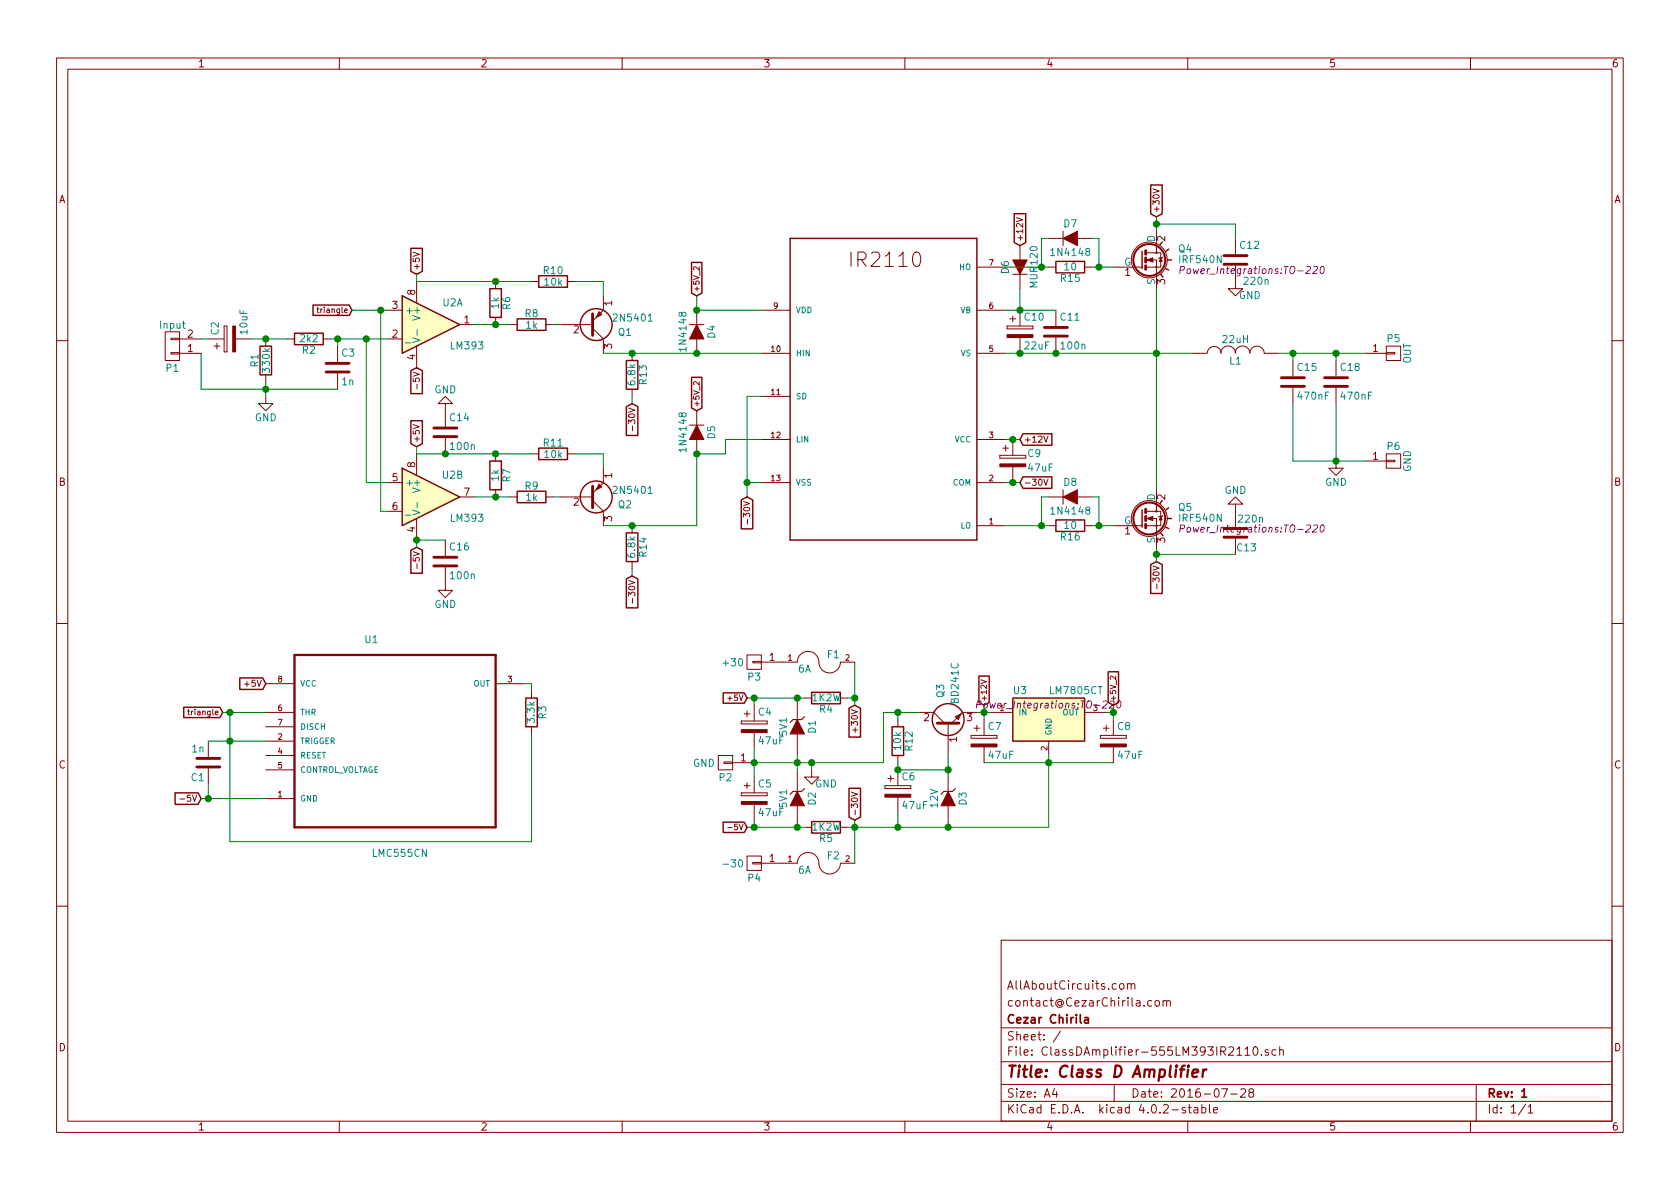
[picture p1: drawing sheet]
EESchema Schematic File Version 2
LIBS:ClassDAmplifier-555LM393IR2110-rescue
LIBS:power
LIBS:device
LIBS:transistors
LIBS:conn
LIBS:linear
LIBS:regul
LIBS:74xx
LIBS:cmos4000
LIBS:adc-dac
LIBS:memory
LIBS:xilinx
LIBS:microcontrollers
LIBS:dsp
LIBS:microchip
LIBS:analog_switches
LIBS:motorola
LIBS:texas
LIBS:intel
LIBS:audio
LIBS:interface
LIBS:digital-audio
LIBS:philips
LIBS:display
LIBS:cypress
LIBS:siliconi
LIBS:opto
LIBS:atmel
LIBS:contrib
LIBS:valves
LIBS:IR2110
LIBS:LM555CN
LIBS:ClassDAmplifier-555LM393IR2110-cache
EELAYER 25 0
EELAYER END
$Descr A4 11693 8268
encoding utf-8
Sheet 1 1
Title "Class D Amplifier"
Date "2016-07-28"
Rev "1"
Comp "Cezar Chirila"
Comment1 "contact@CezarChirila.com"
Comment2 "AllAboutCircuits.com"
Comment3 ""
Comment4 ""
$EndDescr
$Comp
L LM393 U2
U 1 1
P 3000 2250
F 0 "U2" H 3150 2400 50  0000 C CNN
F 1 "LM393" H 3250 2100 50  0000 C CNN
F 2 "Housings_DIP:DIP-8_W7.62mm_LongPads" H 3000 2250 50  0001 C CNN
F 3 "" H 3000 2250 50  0000 C CNN
	1    3000 2250
	1    0    0    -1  
$EndComp
$Comp
L LM393 U2
U 2 1
P 3000 3450
F 0 "U2" H 3150 3600 50  0000 C CNN
F 1 "LM393" H 3250 3300 50  0000 C CNN
F 2 "Housings_DIP:DIP-8_W7.62mm_LongPads" H 3000 3450 50  0001 C CNN
F 3 "" H 3000 3450 50  0000 C CNN
	2    3000 3450
	1    0    0    -1  
$EndComp
$Comp
L IRF540N Q4
U 1 1
P 7950 1800
F 0 "Q4" H 8200 1875 50  0000 L CNN
F 1 "IRF540N" H 8200 1800 50  0000 L CNN
F 2 "Power_Integrations:TO-220" H 8200 1725 50  0000 L CIN
F 3 "" H 7950 1800 50  0000 L CNN
	1    7950 1800
	1    0    0    -1  
$EndComp
$Comp
L IR2110 U4
U 1 1
P 6200 2650
F 0 "U4" H 6200 2650 50  0001 L CNN
F 1 "IR2110" H 6200 2650 50  0001 L CNN
F 2 "Housings_DIP:DIP-14_W7.62mm_LongPads" H 6200 2650 50  0001 L CNN
F 3 "" H 6200 2650 60  0000 C CNN
	1    6200 2650
	1    0    0    -1  
$EndComp
Text GLabel 2900 3100 1    43   Input ~ 0
+5V
Text GLabel 2900 1900 1    43   Input ~ 0
+5V
Text GLabel 2900 3800 3    43   Input ~ 0
-5V
Text GLabel 2900 2550 3    43   Input ~ 0
-5V
Text GLabel 2450 2150 0    39   Input ~ 0
triangle
$Comp
L C C3
U 1 1
P 2350 2550
F 0 "C3" H 2375 2650 50  0000 L CNN
F 1 "1n" H 2375 2450 50  0000 L CNN
F 2 "Capacitors_ThroughHole:C_Rect_L7_W2_P5" H 2388 2400 50  0001 C CNN
F 3 "" H 2350 2550 50  0000 C CNN
	1    2350 2550
	1    0    0    -1  
$EndComp
$Comp
L R R2
U 1 1
P 2150 2350
F 0 "R2" V 2230 2350 50  0000 C CNN
F 1 "2k2" V 2150 2350 50  0000 C CNN
F 2 "Resistors_ThroughHole:Resistor_Horizontal_RM10mm" V 2080 2350 50  0001 C CNN
F 3 "" H 2150 2350 50  0000 C CNN
	1    2150 2350
	0    1    1    0   
$EndComp
$Comp
L R R1
U 1 1
P 1850 2500
F 0 "R1" V 1930 2500 50  0000 C CNN
F 1 "330k" V 1850 2500 50  0000 C CNN
F 2 "Resistors_ThroughHole:Resistor_Horizontal_RM10mm" V 1780 2500 50  0001 C CNN
F 3 "" H 1850 2500 50  0000 C CNN
	1    1850 2500
	-1   0    0    1   
$EndComp
$Comp
L CP C2
U 1 1
P 1600 2350
F 0 "C2" H 1625 2450 50  0000 L CNN
F 1 "10uF" H 1625 2250 50  0000 L CNN
F 2 "Capacitors_ThroughHole:C_Radial_D5_L11_P2" H 1638 2200 50  0001 C CNN
F 3 "" H 1600 2350 50  0000 C CNN
	1    1600 2350
	0    -1   -1   0   
$EndComp
$Comp
L GND #PWR1
U 1 1
P 1850 2750
F 0 "#PWR1" H 1850 2500 50  0001 C CNN
F 1 "GND" H 1850 2600 50  0000 C CNN
F 2 "" H 1850 2750 50  0000 C CNN
F 3 "" H 1850 2750 50  0000 C CNN
	1    1850 2750
	1    0    0    -1  
$EndComp
$Comp
L CONN_01X02 P1
U 1 1
P 1200 2400
F 0 "P1" H 1200 2550 50  0000 C CNN
F 1 "Input" H 1200 2250 50  0000 C CNN
F 2 "Connect:PINHEAD1-2" H 1200 2400 50  0001 C CNN
F 3 "" H 1200 2400 50  0000 C CNN
	1    1200 2400
	-1   0    0    1   
$EndComp
$Comp
L R R7
U 1 1
P 3450 3300
F 0 "R7" V 3530 3300 50  0000 C CNN
F 1 "1k" V 3450 3300 50  0000 C CNN
F 2 "Resistors_ThroughHole:Resistor_Horizontal_RM10mm" V 3380 3300 50  0001 C CNN
F 3 "" H 3450 3300 50  0000 C CNN
	1    3450 3300
	1    0    0    -1  
$EndComp
$Comp
L R R9
U 1 1
P 3700 3450
F 0 "R9" V 3780 3450 50  0000 C CNN
F 1 "1k" V 3700 3450 50  0000 C CNN
F 2 "Resistors_ThroughHole:Resistor_Horizontal_RM10mm" V 3630 3450 50  0001 C CNN
F 3 "" H 3700 3450 50  0000 C CNN
	1    3700 3450
	0    1    -1   0   
$EndComp
$Comp
L Q_PNP_EBC Q2
U 1 1
P 4100 3450
F 0 "Q2" H 4400 3500 50  0000 R CNN
F 1 "2N5401" H 4550 3400 50  0000 R CNN
F 2 "TO_SOT_Packages_THT:TO-92_Inline_Narrow_Oval" H 4300 3550 50  0001 C CNN
F 3 "" H 4100 3450 50  0000 C CNN
	1    4100 3450
	1    0    0    1   
$EndComp
$Comp
L R R11
U 1 1
P 3850 3150
F 0 "R11" V 3930 3150 50  0000 C CNN
F 1 "10k" V 3850 3150 50  0000 C CNN
F 2 "Resistors_ThroughHole:Resistor_Horizontal_RM10mm" V 3780 3150 50  0001 C CNN
F 3 "" H 3850 3150 50  0000 C CNN
	1    3850 3150
	0    1    -1   0   
$EndComp
$Comp
L R R6
U 1 1
P 3450 2100
F 0 "R6" V 3530 2100 50  0000 C CNN
F 1 "1k" V 3450 2100 50  0000 C CNN
F 2 "Resistors_ThroughHole:Resistor_Horizontal_RM10mm" V 3380 2100 50  0001 C CNN
F 3 "" H 3450 2100 50  0000 C CNN
	1    3450 2100
	1    0    0    -1  
$EndComp
$Comp
L R R8
U 1 1
P 3700 2250
F 0 "R8" V 3780 2250 50  0000 C CNN
F 1 "1k" V 3700 2250 50  0000 C CNN
F 2 "Resistors_ThroughHole:Resistor_Horizontal_RM10mm" V 3630 2250 50  0001 C CNN
F 3 "" H 3700 2250 50  0000 C CNN
	1    3700 2250
	0    1    -1   0   
$EndComp
$Comp
L Q_PNP_EBC Q1
U 1 1
P 4100 2250
F 0 "Q1" H 4400 2300 50  0000 R CNN
F 1 "2N5401" H 4550 2200 50  0000 R CNN
F 2 "TO_SOT_Packages_THT:TO-92_Inline_Narrow_Oval" H 4300 2350 50  0001 C CNN
F 3 "" H 4100 2250 50  0000 C CNN
	1    4100 2250
	1    0    0    1   
$EndComp
$Comp
L R R10
U 1 1
P 3850 1950
F 0 "R10" V 3930 1950 50  0000 C CNN
F 1 "10k" V 3850 1950 50  0000 C CNN
F 2 "Resistors_ThroughHole:Resistor_Horizontal_RM10mm" V 3780 1950 50  0001 C CNN
F 3 "" H 3850 1950 50  0000 C CNN
	1    3850 1950
	0    1    -1   0   
$EndComp
$Comp
L R R13
U 1 1
P 4400 2600
F 0 "R13" V 4480 2600 50  0000 C CNN
F 1 "6.8k" V 4400 2600 50  0000 C CNN
F 2 "Resistors_ThroughHole:Resistor_Horizontal_RM10mm" V 4330 2600 50  0001 C CNN
F 3 "" H 4400 2600 50  0000 C CNN
	1    4400 2600
	1    0    0    -1  
$EndComp
$Comp
L R R14
U 1 1
P 4400 3800
F 0 "R14" V 4480 3800 50  0000 C CNN
F 1 "6.8k" V 4400 3800 50  0000 C CNN
F 2 "Resistors_ThroughHole:Resistor_Horizontal_RM10mm" V 4330 3800 50  0001 C CNN
F 3 "" H 4400 3800 50  0000 C CNN
	1    4400 3800
	1    0    0    -1  
$EndComp
Text GLabel 4400 2800 3    43   Input ~ 0
-30V
Text GLabel 4400 4000 3    43   Input ~ 0
-30V
$Comp
L D D4
U 1 1
P 4850 2300
F 0 "D4" H 4850 2400 50  0000 C CNN
F 1 "1N4148" H 4850 2200 50  0000 C CNN
F 2 "Diodes_ThroughHole:Diode_DO-35_SOD27_Horizontal_RM10" H 4850 2300 50  0001 C CNN
F 3 "" H 4850 2300 50  0000 C CNN
	1    4850 2300
	0    1    1    0   
$EndComp
$Comp
L D D5
U 1 1
P 4850 3000
F 0 "D5" H 4850 3100 50  0000 C CNN
F 1 "1N4148" H 4850 2900 50  0000 C CNN
F 2 "Diodes_ThroughHole:Diode_DO-35_SOD27_Horizontal_RM10" H 4850 3000 50  0001 C CNN
F 3 "" H 4850 3000 50  0000 C CNN
	1    4850 3000
	0    1    1    0   
$EndComp
Text GLabel 4850 2050 1    39   Input ~ 0
+5V_2
Text GLabel 4850 2850 1    39   Input ~ 0
+5V_2
Text GLabel 5200 3450 3    43   Input ~ 0
-30V
$Comp
L R R15
U 1 1
P 7450 1850
F 0 "R15" V 7530 1850 50  0000 C CNN
F 1 "10" V 7450 1850 50  0000 C CNN
F 2 "Resistors_ThroughHole:Resistor_Horizontal_RM10mm" V 7380 1850 50  0001 C CNN
F 3 "" H 7450 1850 50  0000 C CNN
	1    7450 1850
	0    1    1    0   
$EndComp
$Comp
L D D7
U 1 1
P 7450 1650
F 0 "D7" H 7450 1750 50  0000 C CNN
F 1 "1N4148" H 7450 1550 50  0000 C CNN
F 2 "Diodes_ThroughHole:Diode_DO-35_SOD27_Horizontal_RM10" H 7450 1650 50  0001 C CNN
F 3 "" H 7450 1650 50  0000 C CNN
	1    7450 1650
	1    0    0    -1  
$EndComp
$Comp
L IRF540N Q5
U 1 1
P 7950 3600
F 0 "Q5" H 8200 3675 50  0000 L CNN
F 1 "IRF540N" H 8200 3600 50  0000 L CNN
F 2 "Power_Integrations:TO-220" H 8200 3525 50  0000 L CIN
F 3 "" H 7950 3600 50  0000 L CNN
	1    7950 3600
	1    0    0    -1  
$EndComp
$Comp
L R R16
U 1 1
P 7450 3650
F 0 "R16" V 7530 3650 50  0000 C CNN
F 1 "10" V 7450 3650 50  0000 C CNN
F 2 "Resistors_ThroughHole:Resistor_Horizontal_RM10mm" V 7380 3650 50  0001 C CNN
F 3 "" H 7450 3650 50  0000 C CNN
	1    7450 3650
	0    1    1    0   
$EndComp
$Comp
L D D8
U 1 1
P 7450 3450
F 0 "D8" H 7450 3550 50  0000 C CNN
F 1 "1N4148" H 7450 3350 50  0000 C CNN
F 2 "Diodes_ThroughHole:Diode_DO-35_SOD27_Horizontal_RM10" H 7450 3450 50  0001 C CNN
F 3 "" H 7450 3450 50  0000 C CNN
	1    7450 3450
	1    0    0    -1  
$EndComp
Text GLabel 8050 3900 3    43   Input ~ 0
-30V
Text GLabel 7100 3350 2    43   Input ~ 0
-30V
Text GLabel 7100 3050 2    43   Input ~ 0
+12V
$Comp
L CP C10
U 1 1
P 7100 2300
F 0 "C10" H 7125 2400 50  0000 L CNN
F 1 "22uF" H 7125 2200 50  0000 L CNN
F 2 "Capacitors_ThroughHole:C_Radial_D5_L11_P2" H 7138 2150 50  0001 C CNN
F 3 "" H 7100 2300 50  0000 C CNN
	1    7100 2300
	1    0    0    -1  
$EndComp
$Comp
L D D6
U 1 1
P 7100 1850
F 0 "D6" H 7100 1950 50  0000 C CNN
F 1 "MUR120" H 7100 1750 50  0000 C CNN
F 2 "Diodes_ThroughHole:Diode_DO-41_SOD81_Horizontal_RM10" H 7100 1850 50  0001 C CNN
F 3 "" H 7100 1850 50  0000 C CNN
	1    7100 1850
	0    -1   -1   0   
$EndComp
$Comp
L C C11
U 1 1
P 7350 2300
F 0 "C11" H 7375 2400 50  0000 L CNN
F 1 "100n" H 7375 2200 50  0000 L CNN
F 2 "Capacitors_ThroughHole:C_Disc_D12_P7.75" H 7388 2150 50  0001 C CNN
F 3 "" H 7350 2300 50  0000 C CNN
	1    7350 2300
	1    0    0    -1  
$EndComp
Text GLabel 7100 1700 1    43   Input ~ 0
+12V
Text GLabel 8050 1500 1    43   Input ~ 0
+30V
$Comp
L INDUCTOR L1
U 1 1
P 8600 2450
F 0 "L1" V 8550 2450 50  0000 C CNN
F 1 "22uH" V 8700 2450 50  0000 C CNN
F 2 ".pretty:Inductor_T106-2" H 8600 2450 50  0001 C CNN
F 3 "" H 8600 2450 50  0000 C CNN
	1    8600 2450
	0    -1   -1   0   
$EndComp
$Comp
L C C15
U 1 1
P 9000 2650
F 0 "C15" H 9025 2750 50  0000 L CNN
F 1 "470nF" H 9025 2550 50  0000 L CNN
F 2 "Capacitors_ThroughHole:C_Rect_L18_W11_H19_P15" H 9038 2500 50  0001 C CNN
F 3 "" H 9000 2650 50  0000 C CNN
	1    9000 2650
	1    0    0    -1  
$EndComp
$Comp
L GND #PWR7
U 1 1
P 9300 3200
F 0 "#PWR7" H 9300 2950 50  0001 C CNN
F 1 "GND" H 9300 3050 50  0000 C CNN
F 2 "" H 9300 3200 50  0000 C CNN
F 3 "" H 9300 3200 50  0000 C CNN
	1    9300 3200
	1    0    0    -1  
$EndComp
Text GLabel 1850 4750 0    43   Input ~ 0
+5V
Text GLabel 1400 5550 0    43   Input ~ 0
-5V
$Comp
L R R3
U 1 1
P 3700 4950
F 0 "R3" V 3780 4950 50  0000 C CNN
F 1 "3.3k" V 3700 4950 50  0000 C CNN
F 2 "Resistors_ThroughHole:Resistor_Horizontal_RM10mm" V 3630 4950 50  0001 C CNN
F 3 "" H 3700 4950 50  0000 C CNN
	1    3700 4950
	1    0    0    -1  
$EndComp
$Comp
L C C1
U 1 1
P 1450 5300
F 0 "C1" H 1475 5400 50  0000 L CNN
F 1 "1n" H 1475 5200 50  0000 L CNN
F 2 "Capacitors_ThroughHole:C_Rect_L7_W2_P5" H 1488 5150 50  0001 C CNN
F 3 "" H 1450 5300 50  0000 C CNN
	1    1450 5300
	-1   0    0    1   
$EndComp
Text GLabel 1550 4950 0    39   Input ~ 0
triangle
$Comp
L CONN_01X01 P3
U 1 1
P 5250 4600
F 0 "P3" H 5250 4700 50  0000 C CNN
F 1 "+30" H 5400 4600 50  0000 C CNN
F 2 ".pretty:Blade_Conn" H 5250 4600 50  0001 C CNN
F 3 "" H 5250 4600 50  0000 C CNN
	1    5250 4600
	-1   0    0    1   
$EndComp
$Comp
L CONN_01X01 P2
U 1 1
P 5050 5300
F 0 "P2" H 5050 5400 50  0000 C CNN
F 1 "GND" H 5200 5300 50  0000 C CNN
F 2 ".pretty:Blade_Conn" H 5050 5300 50  0001 C CNN
F 3 "" H 5050 5300 50  0000 C CNN
	1    5050 5300
	-1   0    0    1   
$EndComp
Text GLabel 5950 5700 1    43   Input ~ 0
-30V
Text GLabel 5950 4900 3    43   Input ~ 0
+30V
$Comp
L GND #PWR4
U 1 1
P 5650 5350
F 0 "#PWR4" H 5650 5100 50  0001 C CNN
F 1 "GND" H 5750 5250 50  0000 C CNN
F 2 "" H 5650 5350 50  0000 C CNN
F 3 "" H 5650 5350 50  0000 C CNN
	1    5650 5350
	1    0    0    -1  
$EndComp
$Comp
L ZENER D1
U 1 1
P 5550 5050
F 0 "D1" H 5550 5150 50  0000 C CNN
F 1 "5V1" H 5550 4950 50  0000 C CNN
F 2 "Diodes_ThroughHole:Diode_DO-41_SOD81_Horizontal_RM10" H 5550 5050 50  0001 C CNN
F 3 "" H 5550 5050 50  0000 C CNN
	1    5550 5050
	0    1    1    0   
$EndComp
$Comp
L R R4
U 1 1
P 5750 4850
F 0 "R4" V 5830 4850 50  0000 C CNN
F 1 "1K2W" V 5750 4850 50  0000 C CNN
F 2 "Resistors_ThroughHole:Resistor_Horizontal_RM15mm" V 5680 4850 50  0001 C CNN
F 3 "" H 5750 4850 50  0000 C CNN
	1    5750 4850
	0    1    1    0   
$EndComp
$Comp
L ZENER D2
U 1 1
P 5550 5550
F 0 "D2" H 5550 5650 50  0000 C CNN
F 1 "5V1" H 5550 5450 50  0000 C CNN
F 2 "Diodes_ThroughHole:Diode_DO-41_SOD81_Horizontal_RM10" H 5550 5550 50  0001 C CNN
F 3 "" H 5550 5550 50  0000 C CNN
	1    5550 5550
	0    1    1    0   
$EndComp
$Comp
L R R5
U 1 1
P 5750 5750
F 0 "R5" V 5830 5750 50  0000 C CNN
F 1 "1K2W" V 5750 5750 50  0000 C CNN
F 2 "Resistors_ThroughHole:Resistor_Horizontal_RM15mm" V 5680 5750 50  0001 C CNN
F 3 "" H 5750 5750 50  0000 C CNN
	1    5750 5750
	0    1    1    0   
$EndComp
$Comp
L CONN_01X01 P4
U 1 1
P 5250 6000
F 0 "P4" H 5250 6100 50  0000 C CNN
F 1 "-30" H 5400 6000 50  0000 C CNN
F 2 ".pretty:Blade_Conn" H 5250 6000 50  0001 C CNN
F 3 "" H 5250 6000 50  0000 C CNN
	1    5250 6000
	-1   0    0    1   
$EndComp
Wire Wire Line
	2300 2350 2700 2350
Wire Wire Line
	1750 2350 2000 2350
Wire Wire Line
	2350 2350 2350 2400
Connection ~ 2650 2150
Wire Wire Line
	1400 2450 1400 2700
Wire Wire Line
	3850 3450 3900 3450
Wire Wire Line
	3300 3450 3550 3450
Connection ~ 3450 3450
Wire Wire Line
	4200 3150 4200 3250
Connection ~ 3450 3150
Wire Wire Line
	2900 1900 2900 1950
Connection ~ 2550 2350
Wire Wire Line
	2900 3150 2900 3100
Wire Wire Line
	3850 2250 3900 2250
Wire Wire Line
	3300 2250 3550 2250
Connection ~ 3450 2250
Wire Wire Line
	4200 2050 4200 1950
Wire Wire Line
	4200 1950 4000 1950
Wire Wire Line
	2900 1950 3700 1950
Connection ~ 3450 1950
Wire Wire Line
	4400 2750 4400 2800
Wire Wire Line
	4200 3650 4850 3650
Wire Wire Line
	4400 3950 4400 4000
Wire Wire Line
	2450 2150 2700 2150
Connection ~ 2350 2350
Connection ~ 4400 2450
Wire Wire Line
	5050 3150 5050 3050
Wire Wire Line
	5050 3050 5300 3050
Wire Wire Line
	5300 2750 5200 2750
Wire Wire Line
	5200 2750 5200 3450
Wire Wire Line
	5300 3350 5200 3350
Connection ~ 5200 3350
Wire Wire Line
	5300 2150 4850 2150
Wire Wire Line
	4850 2150 4850 2050
Wire Wire Line
	7600 1850 7750 1850
Wire Wire Line
	7600 1650 7650 1650
Wire Wire Line
	7650 1650 7650 1850
Connection ~ 7650 1850
Wire Wire Line
	7300 1650 7250 1650
Wire Wire Line
	7250 1650 7250 1850
Wire Wire Line
	7000 1850 7300 1850
Connection ~ 7250 1850
Wire Wire Line
	7600 3650 7750 3650
Wire Wire Line
	7600 3450 7650 3450
Wire Wire Line
	7650 3450 7650 3650
Connection ~ 7650 3650
Wire Wire Line
	7300 3450 7250 3450
Wire Wire Line
	7250 3450 7250 3650
Wire Wire Line
	7000 3650 7300 3650
Connection ~ 7250 3650
Wire Wire Line
	8050 2000 8050 3400
Wire Wire Line
	8050 3800 8050 3900
Wire Wire Line
	7000 2150 7350 2150
Wire Wire Line
	7000 2450 8300 2450
Wire Wire Line
	7100 2150 7100 2000
Connection ~ 7100 2150
Connection ~ 7100 2450
Connection ~ 8050 2450
Connection ~ 7350 2450
Wire Wire Line
	9000 2500 9000 2450
Connection ~ 9000 2450
Wire Wire Line
	9000 2800 9000 3200
Wire Wire Line
	2650 2150 2650 3550
Wire Wire Line
	2650 3550 2700 3550
Wire Wire Line
	2550 3350 2700 3350
Wire Wire Line
	2550 2350 2550 3350
Connection ~ 4850 3150
Wire Wire Line
	4200 2450 5300 2450
Connection ~ 4850 2450
Wire Wire Line
	5200 4850 5600 4850
Wire Wire Line
	5200 5750 5600 5750
Wire Wire Line
	5900 4850 5950 4850
Wire Wire Line
	5950 4600 5950 4900
Wire Wire Line
	7300 5750 5900 5750
Wire Wire Line
	5950 5700 5950 6000
Connection ~ 5950 5750
Connection ~ 5950 4850
Wire Wire Line
	5550 5250 5550 5350
Connection ~ 5550 5300
$Comp
L CP C4
U 1 1
P 5250 5050
F 0 "C4" H 5275 5150 50  0000 L CNN
F 1 "47uF" H 5275 4950 50  0000 L CNN
F 2 "Capacitors_ThroughHole:C_Radial_D5_L11_P2" H 5288 4900 50  0001 C CNN
F 3 "" H 5250 5050 50  0000 C CNN
	1    5250 5050
	1    0    0    -1  
$EndComp
$Comp
L CP C5
U 1 1
P 5250 5550
F 0 "C5" H 5275 5650 50  0000 L CNN
F 1 "47uF" H 5275 5450 50  0000 L CNN
F 2 "Capacitors_ThroughHole:C_Radial_D5_L11_P2" H 5288 5400 50  0001 C CNN
F 3 "" H 5250 5550 50  0000 C CNN
	1    5250 5550
	1    0    0    -1  
$EndComp
Wire Wire Line
	5250 5200 5250 5400
Connection ~ 5250 5300
Wire Wire Line
	5250 5300 6150 5300
Wire Wire Line
	5650 5300 5650 5350
Wire Wire Line
	5250 5700 5250 5750
Connection ~ 5550 5750
Wire Wire Line
	5250 4900 5250 4850
Connection ~ 5550 4850
Text GLabel 5200 4850 0    39   Input ~ 0
+5V
Text GLabel 5200 5750 0    39   Input ~ 0
-5V
Connection ~ 5250 4850
Connection ~ 5250 5750
$Comp
L Q_NPN_BCE Q3
U 1 1
P 6600 5050
F 0 "Q3" H 6900 5100 50  0000 R CNN
F 1 "BD241C" H 7050 5000 50  0000 R CNN
F 2 "TO_SOT_Packages_THT:TO-220_Neutral123_Vertical" H 6800 5150 50  0001 C CNN
F 3 "" H 6600 5050 50  0000 C CNN
	1    6600 5050
	0    -1   -1   0   
$EndComp
$Comp
L C C13
U 1 1
P 8600 3700
F 0 "C13" H 8450 3800 50  0000 L CNN
F 1 "220n" H 8400 3600 50  0000 L CNN
F 2 "Capacitors_ThroughHole:C_Rect_L13_W4_P10" H 8638 3550 50  0001 C CNN
F 3 "" H 8600 3700 50  0000 C CNN
	1    8600 3700
	-1   0    0    1   
$EndComp
Wire Wire Line
	8050 1500 8050 1600
Wire Wire Line
	8050 3850 8600 3850
Connection ~ 8050 3850
$Comp
L C C12
U 1 1
P 8600 1800
F 0 "C12" H 8625 1900 50  0000 L CNN
F 1 "220n" H 8650 1650 50  0000 L CNN
F 2 "Capacitors_ThroughHole:C_Rect_L13_W4_P10" H 8638 1650 50  0001 C CNN
F 3 "" H 8600 1800 50  0000 C CNN
	1    8600 1800
	1    0    0    -1  
$EndComp
Wire Wire Line
	8050 1550 8600 1550
Connection ~ 8050 1550
$Comp
L GND #PWR5
U 1 1
P 8600 1950
F 0 "#PWR5" H 8600 1700 50  0001 C CNN
F 1 "GND" H 8700 1850 50  0000 C CNN
F 2 "" H 8600 1950 50  0000 C CNN
F 3 "" H 8600 1950 50  0000 C CNN
	1    8600 1950
	1    0    0    -1  
$EndComp
$Comp
L GND #PWR6
U 1 1
P 8600 3550
F 0 "#PWR6" H 8600 3300 50  0001 C CNN
F 1 "GND" H 8600 3400 50  0000 C CNN
F 2 "" H 8600 3550 50  0000 C CNN
F 3 "" H 8600 3550 50  0000 C CNN
	1    8600 3550
	-1   0    0    1   
$EndComp
$Comp
L ZENER D3
U 1 1
P 6600 5550
F 0 "D3" H 6600 5650 50  0000 C CNN
F 1 "12V" H 6600 5450 50  0000 C CNN
F 2 "Diodes_ThroughHole:Diode_DO-41_SOD81_Horizontal_RM10" H 6600 5550 50  0001 C CNN
F 3 "" H 6600 5550 50  0000 C CNN
	1    6600 5550
	0    1    1    0   
$EndComp
$Comp
L CP C6
U 1 1
P 6250 5500
F 0 "C6" H 6275 5600 50  0000 L CNN
F 1 "47uF" H 6275 5400 50  0000 L CNN
F 2 "Capacitors_ThroughHole:C_Radial_D5_L11_P2" H 6288 5350 50  0001 C CNN
F 3 "" H 6250 5500 50  0000 C CNN
	1    6250 5500
	1    0    0    -1  
$EndComp
$Comp
L R R12
U 1 1
P 6250 5150
F 0 "R12" V 6330 5150 50  0000 C CNN
F 1 "10k" V 6250 5150 50  0000 C CNN
F 2 "Resistors_ThroughHole:Resistor_Horizontal_RM10mm" V 6180 5150 50  0001 C CNN
F 3 "" H 6250 5150 50  0000 C CNN
	1    6250 5150
	1    0    0    -1  
$EndComp
Wire Wire Line
	6250 5300 6250 5350
Wire Wire Line
	6250 5350 6600 5350
Wire Wire Line
	6600 5350 6600 5250
Wire Wire Line
	6250 5750 6250 5650
Connection ~ 6250 5750
Wire Wire Line
	6150 5300 6150 4950
Wire Wire Line
	6150 4950 6400 4950
Connection ~ 5650 5300
Wire Wire Line
	6250 5000 6250 4950
Connection ~ 6250 4950
Text GLabel 6850 4900 1    39   Input ~ 0
+12V
$Comp
L LM7805CT U3
U 1 1
P 7300 5000
F 0 "U3" H 7100 5200 50  0000 C CNN
F 1 "LM7805CT" H 7300 5200 50  0000 L CNN
F 2 "Power_Integrations:TO-220" H 7300 5100 50  0000 C CIN
F 3 "" H 7300 5000 50  0000 C CNN
	1    7300 5000
	1    0    0    -1  
$EndComp
Wire Wire Line
	6800 4950 6900 4950
Wire Wire Line
	6850 4900 6850 5000
Connection ~ 6850 4950
Wire Wire Line
	6850 5300 7750 5300
Wire Wire Line
	7300 5250 7300 5750
Connection ~ 7300 5300
Connection ~ 6600 5750
$Comp
L CP C7
U 1 1
P 6850 5150
F 0 "C7" H 6875 5250 50  0000 L CNN
F 1 "47uF" H 6875 5050 50  0000 L CNN
F 2 "Capacitors_ThroughHole:C_Radial_D5_L11_P2" H 6888 5000 50  0001 C CNN
F 3 "" H 6850 5150 50  0000 C CNN
	1    6850 5150
	1    0    0    -1  
$EndComp
$Comp
L CP C8
U 1 1
P 7750 5150
F 0 "C8" H 7775 5250 50  0000 L CNN
F 1 "47uF" H 7775 5050 50  0000 L CNN
F 2 "Capacitors_ThroughHole:C_Radial_D5_L11_P2" H 7788 5000 50  0001 C CNN
F 3 "" H 7750 5150 50  0000 C CNN
	1    7750 5150
	1    0    0    -1  
$EndComp
Wire Wire Line
	7700 4950 7750 4950
Wire Wire Line
	7750 4900 7750 5000
Text GLabel 7750 4900 1    39   Input ~ 0
+5V_2
Connection ~ 7750 4950
$Comp
L CP C9
U 1 1
P 7050 3200
F 0 "C9" H 7150 3250 50  0000 L CNN
F 1 "47uF" H 7150 3150 50  0000 L CNN
F 2 "Capacitors_ThroughHole:C_Radial_D5_L11_P2" H 7088 3050 50  0001 C CNN
F 3 "" H 7050 3200 50  0000 C CNN
	1    7050 3200
	1    0    0    -1  
$EndComp
Wire Wire Line
	7000 3350 7100 3350
Connection ~ 7050 3350
Wire Wire Line
	7000 3050 7100 3050
Connection ~ 7050 3050
Wire Wire Line
	8600 1550 8600 1650
$Comp
L FUSE F1
U 1 1
P 5700 4600
F 0 "F1" H 5800 4650 50  0000 C CNN
F 1 "6A" H 5600 4550 50  0000 C CNN
F 2 "Fuse_Holders_and_Fuses:Fuseholder5x20_horiz_open_inline_Type-I" H 5700 4600 50  0001 C CNN
F 3 "" H 5700 4600 50  0000 C CNN
	1    5700 4600
	1    0    0    -1  
$EndComp
$Comp
L FUSE F2
U 1 1
P 5700 6000
F 0 "F2" H 5800 6050 50  0000 C CNN
F 1 "6A" H 5600 5950 50  0000 C CNN
F 2 "Fuse_Holders_and_Fuses:Fuseholder5x20_horiz_open_inline_Type-I" H 5700 6000 50  0001 C CNN
F 3 "" H 5700 6000 50  0000 C CNN
	1    5700 6000
	1    0    0    -1  
$EndComp
Connection ~ 4850 2150
Connection ~ 6250 5350
Connection ~ 6600 5350
$Comp
L C C18
U 1 1
P 9300 2650
F 0 "C18" H 9325 2750 50  0000 L CNN
F 1 "470nF" H 9325 2550 50  0000 L CNN
F 2 "Capacitors_ThroughHole:C_Rect_L18_W11_H19_P15" H 9338 2500 50  0001 C CNN
F 3 "" H 9300 2650 50  0000 C CNN
	1    9300 2650
	1    0    0    -1  
$EndComp
Connection ~ 9300 2450
Wire Wire Line
	9300 2800 9300 3200
Connection ~ 9300 3200
Wire Wire Line
	9300 2450 9300 2500
$Comp
L CONN_01X01 P5
U 1 1
P 9700 2450
F 0 "P5" H 9700 2550 50  0000 C CNN
F 1 "OUT" V 9800 2450 50  0000 C CNN
F 2 ".pretty:Blade_Conn" H 9700 2450 50  0001 C CNN
F 3 "" H 9700 2450 50  0000 C CNN
	1    9700 2450
	1    0    0    -1  
$EndComp
$Comp
L CONN_01X01 P6
U 1 1
P 9700 3200
F 0 "P6" H 9700 3300 50  0000 C CNN
F 1 "GND" V 9800 3200 50  0000 C CNN
F 2 ".pretty:Blade_Conn" H 9700 3200 50  0001 C CNN
F 3 "" H 9700 3200 50  0000 C CNN
	1    9700 3200
	1    0    0    -1  
$EndComp
$Comp
L LM555CN U1
U 1 1
P 2750 5050
F 0 "U1" H 2535 5655 50  0000 L CNN
F 1 "LMC555CN" H 2587 4167 50  0000 L CNN
F 2 "Housings_DIP:DIP-8_W7.62mm_LongPads" H 2750 5050 50  0001 L CNN
F 3 "" H 2750 5050 39  0000 C CNN
	1    2750 5050
	1    0    0    -1  
$EndComp
Wire Wire Line
	3650 4750 3700 4750
Wire Wire Line
	3700 4750 3700 4800
Wire Wire Line
	1550 4950 1850 4950
Wire Wire Line
	1600 4950 1600 5850
Wire Wire Line
	1450 5150 1850 5150
Wire Wire Line
	1600 5850 3700 5850
Wire Wire Line
	3700 5850 3700 5100
Connection ~ 1600 5150
Wire Wire Line
	1400 5550 1850 5550
Connection ~ 1450 5550
Connection ~ 1600 4950
Wire Wire Line
	1450 5450 1450 5550
Wire Wire Line
	4000 3150 4200 3150
Wire Wire Line
	5050 3150 4850 3150
Wire Wire Line
	4850 3150 4850 3650
Connection ~ 4400 3650
Connection ~ 1850 2350
Wire Wire Line
	1850 2650 1850 2750
Wire Wire Line
	1400 2350 1450 2350
Wire Wire Line
	1400 2700 2350 2700
Connection ~ 1850 2700
$Comp
L C C16
U 1 1
P 3100 3900
F 0 "C16" H 3125 4000 50  0000 L CNN
F 1 "100n" H 3125 3800 50  0000 L CNN
F 2 "" H 3138 3750 50  0000 C CNN
F 3 "" H 3100 3900 50  0000 C CNN
	1    3100 3900
	1    0    0    -1  
$EndComp
$Comp
L C C14
U 1 1
P 3100 3000
F 0 "C14" H 3125 3100 50  0000 L CNN
F 1 "100n" H 3125 2900 50  0000 L CNN
F 2 "" H 3138 2850 50  0000 C CNN
F 3 "" H 3100 3000 50  0000 C CNN
	1    3100 3000
	1    0    0    -1  
$EndComp
Wire Wire Line
	2900 3150 3700 3150
Connection ~ 3100 3150
$Comp
L GND #PWR2
U 1 1
P 3100 2850
F 0 "#PWR2" H 3100 2600 50  0001 C CNN
F 1 "GND" H 3100 2700 50  0000 C CNN
F 2 "" H 3100 2850 50  0000 C CNN
F 3 "" H 3100 2850 50  0000 C CNN
	1    3100 2850
	-1   0    0    1   
$EndComp
$Comp
L GND #PWR3
U 1 1
P 3100 4050
F 0 "#PWR3" H 3100 3800 50  0001 C CNN
F 1 "GND" H 3100 3900 50  0000 C CNN
F 2 "" H 3100 4050 50  0000 C CNN
F 3 "" H 3100 4050 50  0000 C CNN
	1    3100 4050
	1    0    0    -1  
$EndComp
Wire Wire Line
	3100 3750 2900 3750
Wire Wire Line
	2900 3750 2900 3800
Connection ~ 2900 3750
Wire Wire Line
	8900 2450 9500 2450
Wire Wire Line
	9000 3200 9500 3200
$EndSCHEMATC
